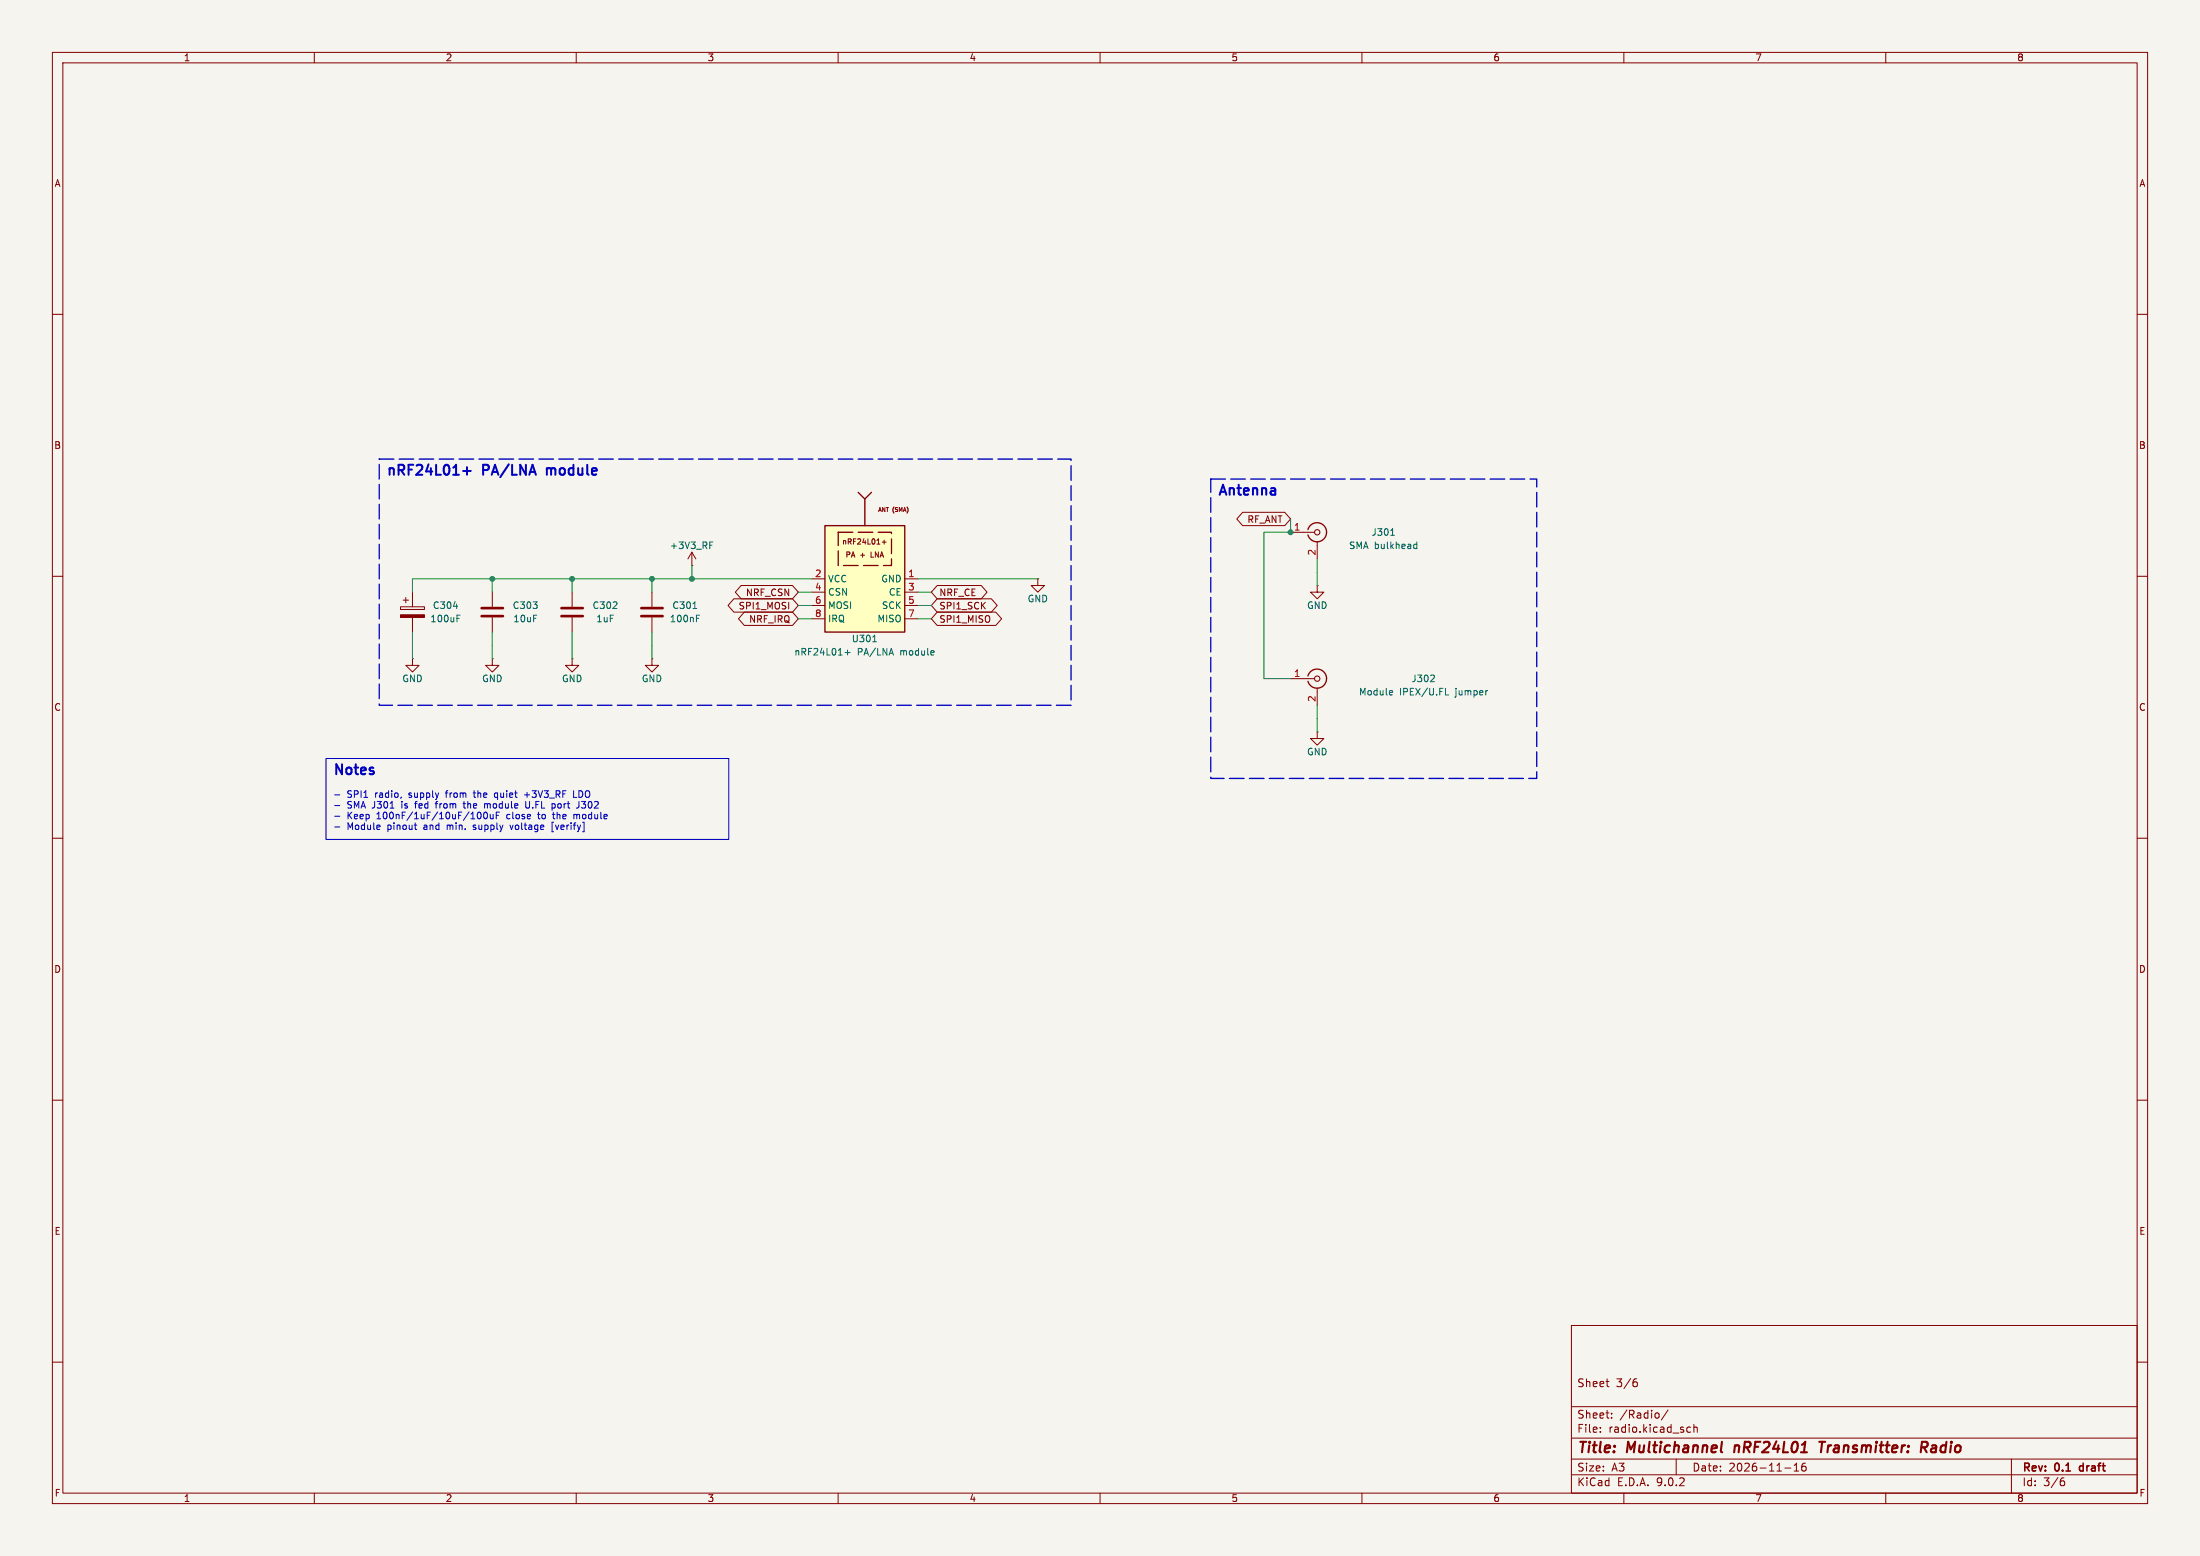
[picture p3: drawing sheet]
(kicad_sch
 (version 20250114)
 (generator "eeschema")
 (generator_version "9.0")
 (paper "A3")
 (title_block
  (title "Multichannel nRF24L01 Transmitter: Radio")
  (date "2026-11-16")
  (rev "0.1 draft")
  (comment 1 "Sheet 3/6"))
 (lib_symbols
  (symbol "transmitter_custom:nRF24L01P_PALNA_Module" (exclude_from_sim no) (in_bom yes) (on_board yes)
   (property "Reference" "U" (at 0 16.51 0) (effects (font (size 1.27 1.27))))
   (property "Value" "nRF24L01P_PALNA_Module" (at 0 -8.89 0) (effects (font (size 1.27 1.27))))
   (property "Footprint" "" (at 0 0 0) (effects (font (size 1.27 1.27)) (hide yes)))
   (property "Datasheet" "~" (at 0 0 0) (effects (font (size 1.27 1.27)) (hide yes)))
   (property "Description" "nRF24L01+PA+LNA SMA module, 2x4 header. Pin order 1 GND 2 VCC 3 CE 4 CSN 5 SCK 6 MOSI 7 MISO 8 IRQ (odd pins right, even pins left in this symbol). [verify] which header row holds the odd pins." (at 0 0 0) (effects (font (size 1.27 1.27)) (hide yes)))
   (symbol "nRF24L01P_PALNA_Module_0_1"
    (rectangle (start -7.62 13.97) (end 7.62 -6.35) (stroke (width 0.254) (type default)) (fill (type background)))
    (rectangle (start -5.08 12.7) (end 5.08 6.35) (stroke (width 0.254) (type dash)) (fill (type none)))
    (text "nRF24L01+" (at 0 10.9 0) (effects (font (size 1.0 1.0))))
    (text "PA + LNA" (at 0 8.4 0) (effects (font (size 1.0 1.0))))
    (polyline (pts (xy 0 13.97) (xy 0 19.05)) (stroke (width 0.254) (type default)) (fill (type none)))
    (polyline (pts (xy -1.27 20.32) (xy 0 19.05) (xy 1.27 20.32)) (stroke (width 0.254) (type default)) (fill (type none)))
    (text "ANT (SMA)" (at 5.5 17.0 0) (effects (font (size 0.762 0.762)))))
   (symbol "nRF24L01P_PALNA_Module_1_1"
    (pin power_in line (at -10.16 3.81 0) (length 2.54) (name "VCC" (effects (font (size 1.27 1.27)))) (number "2" (effects (font (size 1.27 1.27)))))
    (pin input line (at -10.16 1.27 0) (length 2.54) (name "CSN" (effects (font (size 1.27 1.27)))) (number "4" (effects (font (size 1.27 1.27)))))
    (pin input line (at -10.16 -1.27 0) (length 2.54) (name "MOSI" (effects (font (size 1.27 1.27)))) (number "6" (effects (font (size 1.27 1.27)))))
    (pin output line (at -10.16 -3.81 0) (length 2.54) (name "IRQ" (effects (font (size 1.27 1.27)))) (number "8" (effects (font (size 1.27 1.27)))))
    (pin power_in line (at 10.16 3.81 180) (length 2.54) (name "GND" (effects (font (size 1.27 1.27)))) (number "1" (effects (font (size 1.27 1.27)))))
    (pin input line (at 10.16 1.27 180) (length 2.54) (name "CE" (effects (font (size 1.27 1.27)))) (number "3" (effects (font (size 1.27 1.27)))))
    (pin input line (at 10.16 -1.27 180) (length 2.54) (name "SCK" (effects (font (size 1.27 1.27)))) (number "5" (effects (font (size 1.27 1.27)))))
    (pin output line (at 10.16 -3.81 180) (length 2.54) (name "MISO" (effects (font (size 1.27 1.27)))) (number "7" (effects (font (size 1.27 1.27))))))
   (embedded_fonts no))
  (symbol "Device:C"
   (pin_numbers (hide yes))
   (pin_names
    (offset 0.254)) (exclude_from_sim no) (in_bom yes) (on_board yes)
   (property "Reference" "C" (at 0.635 2.54 0) (effects (font (size 1.27 1.27)) (justify left)))
   (property "Value" "C" (at 0.635 -2.54 0) (effects (font (size 1.27 1.27)) (justify left)))
   (property "Footprint" "" (at 0.9652 -3.81 0) (effects (font (size 1.27 1.27)) (hide yes)))
   (property "Datasheet" "~" (at 0 0 0) (effects (font (size 1.27 1.27)) (hide yes)))
   (property "Description" "Unpolarized capacitor" (at 0 0 0) (effects (font (size 1.27 1.27)) (hide yes)))
   (symbol "C_0_1"
    (polyline (pts (xy -2.032 0.762) (xy 2.032 0.762)) (stroke (width 0.508) (type default)) (fill (type none)))
    (polyline (pts (xy -2.032 -0.762) (xy 2.032 -0.762)) (stroke (width 0.508) (type default)) (fill (type none))))
   (symbol "C_1_1"
    (pin passive line (at 0 3.81 270) (length 2.794) (name "~" (effects (font (size 1.27 1.27)))) (number "1" (effects (font (size 1.27 1.27)))))
    (pin passive line (at 0 -3.81 90) (length 2.794) (name "~" (effects (font (size 1.27 1.27)))) (number "2" (effects (font (size 1.27 1.27))))))
   (embedded_fonts no))
  (symbol "Device:C_Polarized"
   (pin_numbers (hide yes))
   (pin_names
    (offset 0.254)) (exclude_from_sim no) (in_bom yes) (on_board yes)
   (property "Reference" "C" (at 0.635 2.54 0) (effects (font (size 1.27 1.27)) (justify left)))
   (property "Value" "C_Polarized" (at 0.635 -2.54 0) (effects (font (size 1.27 1.27)) (justify left)))
   (property "Footprint" "" (at 0.9652 -3.81 0) (effects (font (size 1.27 1.27)) (hide yes)))
   (property "Datasheet" "~" (at 0 0 0) (effects (font (size 1.27 1.27)) (hide yes)))
   (property "Description" "Polarized capacitor" (at 0 0 0) (effects (font (size 1.27 1.27)) (hide yes)))
   (symbol "C_Polarized_0_1"
    (rectangle (start -2.286 0.508) (end 2.286 1.016) (stroke (width 0) (type default)) (fill (type none)))
    (polyline (pts (xy -1.778 2.286) (xy -0.762 2.286)) (stroke (width 0) (type default)) (fill (type none)))
    (polyline (pts (xy -1.27 2.794) (xy -1.27 1.778)) (stroke (width 0) (type default)) (fill (type none)))
    (rectangle (start 2.286 -0.508) (end -2.286 -1.016) (stroke (width 0) (type default)) (fill (type outline))))
   (symbol "C_Polarized_1_1"
    (pin passive line (at 0 3.81 270) (length 2.794) (name "~" (effects (font (size 1.27 1.27)))) (number "1" (effects (font (size 1.27 1.27)))))
    (pin passive line (at 0 -3.81 90) (length 2.794) (name "~" (effects (font (size 1.27 1.27)))) (number "2" (effects (font (size 1.27 1.27))))))
   (embedded_fonts no))
  (symbol "Connector:Conn_Coaxial"
   (pin_names
    (offset 1.016) (hide yes)) (exclude_from_sim no) (in_bom yes) (on_board yes)
   (property "Reference" "J" (at 0.254 3.048 0) (effects (font (size 1.27 1.27))))
   (property "Value" "Conn_Coaxial" (at 2.921 0 90) (effects (font (size 1.27 1.27))))
   (property "Footprint" "" (at 0 0 0) (effects (font (size 1.27 1.27)) (hide yes)))
   (property "Datasheet" "~" (at 0 0 0) (effects (font (size 1.27 1.27)) (hide yes)))
   (property "Description" "coaxial connector (BNC, SMA, SMB, SMC, Cinch/RCA, LEMO, ...)" (at 0 0 0) (effects (font (size 1.27 1.27)) (hide yes)))
   (symbol "Conn_Coaxial_0_1"
    (polyline (pts (xy -2.54 0) (xy -0.508 0)) (stroke (width 0) (type default)) (fill (type none)))
    (arc (start 1.778 0) (mid 0.222 -1.8079) (end -1.778 -0.508) (stroke (width 0.254) (type default)) (fill (type none)))
    (arc (start -1.778 0.508) (mid 0.2221 1.8084) (end 1.778 0) (stroke (width 0.254) (type default)) (fill (type none)))
    (circle (center 0 0) (radius 0.508) (stroke (width 0.2032) (type default)) (fill (type none)))
    (polyline (pts (xy 0 -2.54) (xy 0 -1.778)) (stroke (width 0) (type default)) (fill (type none))))
   (symbol "Conn_Coaxial_1_1"
    (pin passive line (at -5.08 0 0) (length 2.54) (name "In" (effects (font (size 1.27 1.27)))) (number "1" (effects (font (size 1.27 1.27)))))
    (pin passive line (at 0 -5.08 90) (length 2.54) (name "Ext" (effects (font (size 1.27 1.27)))) (number "2" (effects (font (size 1.27 1.27))))))
   (embedded_fonts no))
  (symbol "transmitter_custom:+3V3_RF"
   (power)
   (pin_numbers (hide yes))
   (pin_names
    (offset 0) (hide yes)) (exclude_from_sim no) (in_bom yes) (on_board yes)
   (property "Reference" "#PWR" (at 0 -3.81 0) (effects (font (size 1.27 1.27)) (hide yes)))
   (property "Value" "+3V3_RF" (at 0 3.556 0) (effects (font (size 1.27 1.27))))
   (property "Footprint" "" (at 0 0 0) (effects (font (size 1.27 1.27)) (hide yes)))
   (property "Datasheet" "" (at 0 0 0) (effects (font (size 1.27 1.27)) (hide yes)))
   (property "Description" "Power symbol creates a global label with name \"+3V3_RF\"" (at 0 0 0) (effects (font (size 1.27 1.27)) (hide yes)))
   (symbol "+3V3_RF_0_1"
    (polyline (pts (xy -0.762 1.27) (xy 0 2.54)) (stroke (width 0) (type default)) (fill (type none)))
    (polyline (pts (xy 0 2.54) (xy 0.762 1.27)) (stroke (width 0) (type default)) (fill (type none)))
    (polyline (pts (xy 0 0) (xy 0 2.54)) (stroke (width 0) (type default)) (fill (type none))))
   (symbol "+3V3_RF_1_1"
    (pin power_in line (at 0 0 90) (length 0) (name "~" (effects (font (size 1.27 1.27)))) (number "1" (effects (font (size 1.27 1.27))))))
   (embedded_fonts no)
   (embedded_fonts no))
  (symbol "power:GND"
   (power)
   (pin_numbers (hide yes))
   (pin_names
    (offset 0) (hide yes)) (exclude_from_sim no) (in_bom yes) (on_board yes)
   (property "Reference" "#PWR" (at 0 -6.35 0) (effects (font (size 1.27 1.27)) (hide yes)))
   (property "Value" "GND" (at 0 -3.81 0) (effects (font (size 1.27 1.27))))
   (property "Footprint" "" (at 0 0 0) (effects (font (size 1.27 1.27)) (hide yes)))
   (property "Datasheet" "" (at 0 0 0) (effects (font (size 1.27 1.27)) (hide yes)))
   (property "Description" "Power symbol creates a global label with name \"GND\" , ground" (at 0 0 0) (effects (font (size 1.27 1.27)) (hide yes)))
   (symbol "GND_0_1"
    (polyline (pts (xy 0 0) (xy 0 -1.27) (xy 1.27 -1.27) (xy 0 -2.54) (xy -1.27 -1.27) (xy 0 -1.27)) (stroke (width 0) (type default)) (fill (type none))))
   (symbol "GND_1_1"
    (pin power_in line (at 0 0 270) (length 0) (name "~" (effects (font (size 1.27 1.27)))) (number "1" (effects (font (size 1.27 1.27))))))
   (embedded_fonts no)
   (embedded_fonts no)))
 (symbol
  (lib_id "transmitter_custom:nRF24L01P_PALNA_Module")
  (at 165.1 114.3 0)
  (unit 1)
  (exclude_from_sim no)
  (in_bom yes)
  (on_board yes)
  (dnp no)
  (property "Reference" "U301" (at 165.1 121.92 0) (show_name no) (do_not_autoplace no) (effects (font (size 1.27 1.27))))
  (property "Value" "nRF24L01+ PA/LNA module" (at 165.1 124.46 0) (show_name no) (do_not_autoplace no) (effects (font (size 1.27 1.27))))
  (property "Footprint" "" (at 165.1 114.3 0) (hide yes) (show_name no) (do_not_autoplace no) (effects (font (size 1.27 1.27))))
  (property "Datasheet" "" (at 165.1 114.3 0) (hide yes) (show_name no) (do_not_autoplace no) (effects (font (size 1.27 1.27))))
  (property "Description" "nRF24L01+PA+LNA SMA module, 2x4 header. Pin order 1 GND 2 VCC 3 CE 4 CSN 5 SCK 6 MOSI 7 MISO 8 IRQ (odd pins right, even pins left in this symbol). [verify] which header row holds the odd pins." (at 165.1 114.3 0) (hide yes) (show_name no) (do_not_autoplace no) (effects (font (size 1.27 1.27))))
  (pin "1")
  (pin "2")
  (pin "3")
  (pin "4")
  (pin "5")
  (pin "6")
  (pin "7")
  (pin "8"))
 (symbol
  (lib_id "Device:C")
  (at 124.46 116.84 0)
  (unit 1)
  (exclude_from_sim no)
  (in_bom yes)
  (on_board yes)
  (dnp no)
  (property "Reference" "C301" (at 130.81 115.57 0) (show_name no) (do_not_autoplace no) (effects (font (size 1.27 1.27))))
  (property "Value" "100nF" (at 130.81 118.11 0) (show_name no) (do_not_autoplace no) (effects (font (size 1.27 1.27))))
  (property "Footprint" "" (at 124.46 116.84 0) (hide yes) (show_name no) (do_not_autoplace no) (effects (font (size 1.27 1.27))))
  (property "Datasheet" "" (at 124.46 116.84 0) (hide yes) (show_name no) (do_not_autoplace no) (effects (font (size 1.27 1.27))))
  (property "Description" "Unpolarized capacitor" (at 124.46 116.84 0) (hide yes) (show_name no) (do_not_autoplace no) (effects (font (size 1.27 1.27))))
  (pin "1")
  (pin "2"))
 (symbol
  (lib_id "Device:C")
  (at 109.22 116.84 0)
  (unit 1)
  (exclude_from_sim no)
  (in_bom yes)
  (on_board yes)
  (dnp no)
  (property "Reference" "C302" (at 115.57 115.57 0) (show_name no) (do_not_autoplace no) (effects (font (size 1.27 1.27))))
  (property "Value" "1uF" (at 115.57 118.11 0) (show_name no) (do_not_autoplace no) (effects (font (size 1.27 1.27))))
  (property "Footprint" "" (at 109.22 116.84 0) (hide yes) (show_name no) (do_not_autoplace no) (effects (font (size 1.27 1.27))))
  (property "Datasheet" "" (at 109.22 116.84 0) (hide yes) (show_name no) (do_not_autoplace no) (effects (font (size 1.27 1.27))))
  (property "Description" "Unpolarized capacitor" (at 109.22 116.84 0) (hide yes) (show_name no) (do_not_autoplace no) (effects (font (size 1.27 1.27))))
  (pin "1")
  (pin "2"))
 (symbol
  (lib_id "Device:C")
  (at 93.98 116.84 0)
  (unit 1)
  (exclude_from_sim no)
  (in_bom yes)
  (on_board yes)
  (dnp no)
  (property "Reference" "C303" (at 100.33 115.57 0) (show_name no) (do_not_autoplace no) (effects (font (size 1.27 1.27))))
  (property "Value" "10uF" (at 100.33 118.11 0) (show_name no) (do_not_autoplace no) (effects (font (size 1.27 1.27))))
  (property "Footprint" "" (at 93.98 116.84 0) (hide yes) (show_name no) (do_not_autoplace no) (effects (font (size 1.27 1.27))))
  (property "Datasheet" "" (at 93.98 116.84 0) (hide yes) (show_name no) (do_not_autoplace no) (effects (font (size 1.27 1.27))))
  (property "Description" "Unpolarized capacitor" (at 93.98 116.84 0) (hide yes) (show_name no) (do_not_autoplace no) (effects (font (size 1.27 1.27))))
  (pin "1")
  (pin "2"))
 (symbol
  (lib_id "Device:C_Polarized")
  (at 78.74 116.84 0)
  (unit 1)
  (exclude_from_sim no)
  (in_bom yes)
  (on_board yes)
  (dnp no)
  (property "Reference" "C304" (at 85.09 115.57 0) (show_name no) (do_not_autoplace no) (effects (font (size 1.27 1.27))))
  (property "Value" "100uF" (at 85.09 118.11 0) (show_name no) (do_not_autoplace no) (effects (font (size 1.27 1.27))))
  (property "Footprint" "" (at 78.74 116.84 0) (hide yes) (show_name no) (do_not_autoplace no) (effects (font (size 1.27 1.27))))
  (property "Datasheet" "" (at 78.74 116.84 0) (hide yes) (show_name no) (do_not_autoplace no) (effects (font (size 1.27 1.27))))
  (property "Description" "Polarized capacitor" (at 78.74 116.84 0) (hide yes) (show_name no) (do_not_autoplace no) (effects (font (size 1.27 1.27))))
  (pin "1")
  (pin "2"))
 (symbol
  (lib_id "Connector:Conn_Coaxial")
  (at 251.46 101.6 0)
  (unit 1)
  (exclude_from_sim no)
  (in_bom yes)
  (on_board yes)
  (dnp no)
  (property "Reference" "J301" (at 264.16 101.6 0) (show_name no) (do_not_autoplace no) (effects (font (size 1.27 1.27))))
  (property "Value" "SMA bulkhead" (at 264.16 104.14 0) (show_name no) (do_not_autoplace no) (effects (font (size 1.27 1.27))))
  (property "Footprint" "" (at 251.46 101.6 0) (hide yes) (show_name no) (do_not_autoplace no) (effects (font (size 1.27 1.27))))
  (property "Datasheet" "" (at 251.46 101.6 0) (hide yes) (show_name no) (do_not_autoplace no) (effects (font (size 1.27 1.27))))
  (property "Description" "coaxial connector (BNC, SMA, SMB, SMC, Cinch/RCA, LEMO, ...)" (at 251.46 101.6 0) (hide yes) (show_name no) (do_not_autoplace no) (effects (font (size 1.27 1.27))))
  (pin "1")
  (pin "2"))
 (symbol
  (lib_id "Connector:Conn_Coaxial")
  (at 251.46 129.54 0)
  (unit 1)
  (exclude_from_sim no)
  (in_bom yes)
  (on_board yes)
  (dnp no)
  (property "Reference" "J302" (at 271.78 129.54 0) (show_name no) (do_not_autoplace no) (effects (font (size 1.27 1.27))))
  (property "Value" "Module IPEX/U.FL jumper" (at 271.78 132.08 0) (show_name no) (do_not_autoplace no) (effects (font (size 1.27 1.27))))
  (property "Footprint" "" (at 251.46 129.54 0) (hide yes) (show_name no) (do_not_autoplace no) (effects (font (size 1.27 1.27))))
  (property "Datasheet" "" (at 251.46 129.54 0) (hide yes) (show_name no) (do_not_autoplace no) (effects (font (size 1.27 1.27))))
  (property "Description" "coaxial connector (BNC, SMA, SMB, SMC, Cinch/RCA, LEMO, ...)" (at 251.46 129.54 0) (hide yes) (show_name no) (do_not_autoplace no) (effects (font (size 1.27 1.27))))
  (pin "1")
  (pin "2"))
 (symbol
  (lib_id "transmitter_custom:+3V3_RF")
  (at 132.08 107.95 0)
  (unit 1)
  (exclude_from_sim no)
  (in_bom yes)
  (on_board yes)
  (dnp no)
  (property "Reference" "#PWR0301" (at 132.08 107.95 0) (hide yes) (show_name no) (do_not_autoplace no) (effects (font (size 1.27 1.27))))
  (property "Value" "+3V3_RF" (at 132.08 104.14 0) (show_name no) (do_not_autoplace no) (effects (font (size 1.27 1.27))))
  (property "Footprint" "" (at 132.08 107.95 0) (hide yes) (show_name no) (do_not_autoplace no) (effects (font (size 1.27 1.27))))
  (property "Datasheet" "" (at 132.08 107.95 0) (hide yes) (show_name no) (do_not_autoplace no) (effects (font (size 1.27 1.27))))
  (property "Description" "" (at 132.08 107.95 0) (hide yes) (show_name no) (do_not_autoplace no) (effects (font (size 1.27 1.27))))
  (pin "1"))
 (symbol
  (lib_id "power:GND")
  (at 198.12 110.49 0)
  (unit 1)
  (exclude_from_sim no)
  (in_bom yes)
  (on_board yes)
  (dnp no)
  (property "Reference" "#PWR0302" (at 198.12 110.49 0) (hide yes) (show_name no) (do_not_autoplace no) (effects (font (size 1.27 1.27))))
  (property "Value" "GND" (at 198.12 114.3 0) (show_name no) (do_not_autoplace no) (effects (font (size 1.27 1.27))))
  (property "Footprint" "" (at 198.12 110.49 0) (hide yes) (show_name no) (do_not_autoplace no) (effects (font (size 1.27 1.27))))
  (property "Datasheet" "" (at 198.12 110.49 0) (hide yes) (show_name no) (do_not_autoplace no) (effects (font (size 1.27 1.27))))
  (property "Description" "" (at 198.12 110.49 0) (hide yes) (show_name no) (do_not_autoplace no) (effects (font (size 1.27 1.27))))
  (pin "1"))
 (text "Notes"
  (exclude_from_sim no)
  (at 63.5 146.05 0)
  (effects (font (size 1.905 1.905)
    (bold yes)) (justify left top)))
 (text "- SPI1 radio, supply from the quiet +3V3_RF LDO\n- SMA J301 is fed from the module U.FL port J302\n- Keep 100nF/1uF/10uF/100uF close to the module\n- Module pinout and min. supply voltage [verify]"
  (exclude_from_sim no)
  (at 63.5 151.13 0)
  (effects (font (size 1.27 1.27)) (justify left top)))
 (rectangle
  (start 62.23 144.78)
  (end 139.13 160.23)
  (stroke (width 0.2) (type default))
  (fill (type none)))
 (global_label "NRF_CSN"
  (at 152.4 113.03 180)
  (effects (font (size 1.27 1.27)) (justify right)))
 (global_label "NRF_CE"
  (at 177.8 113.03 0)
  (effects (font (size 1.27 1.27)) (justify left)))
 (global_label "SPI1_MOSI"
  (at 152.4 115.57 180)
  (effects (font (size 1.27 1.27)) (justify right)))
 (global_label "SPI1_SCK"
  (at 177.8 115.57 0)
  (effects (font (size 1.27 1.27)) (justify left)))
 (global_label "NRF_IRQ"
  (at 152.4 118.11 180)
  (effects (font (size 1.27 1.27)) (justify right)))
 (global_label "SPI1_MISO"
  (at 177.8 118.11 0)
  (effects (font (size 1.27 1.27)) (justify left)))
 (symbol
  (lib_id "power:GND")
  (at 124.46 125.73 0)
  (unit 1)
  (exclude_from_sim no)
  (in_bom yes)
  (on_board yes)
  (dnp no)
  (property "Reference" "#PWR0303" (at 124.46 125.73 0) (hide yes) (show_name no) (do_not_autoplace no) (effects (font (size 1.27 1.27))))
  (property "Value" "GND" (at 124.46 129.54 0) (show_name no) (do_not_autoplace no) (effects (font (size 1.27 1.27))))
  (property "Footprint" "" (at 124.46 125.73 0) (hide yes) (show_name no) (do_not_autoplace no) (effects (font (size 1.27 1.27))))
  (property "Datasheet" "" (at 124.46 125.73 0) (hide yes) (show_name no) (do_not_autoplace no) (effects (font (size 1.27 1.27))))
  (property "Description" "" (at 124.46 125.73 0) (hide yes) (show_name no) (do_not_autoplace no) (effects (font (size 1.27 1.27))))
  (pin "1"))
 (symbol
  (lib_id "power:GND")
  (at 109.22 125.73 0)
  (unit 1)
  (exclude_from_sim no)
  (in_bom yes)
  (on_board yes)
  (dnp no)
  (property "Reference" "#PWR0304" (at 109.22 125.73 0) (hide yes) (show_name no) (do_not_autoplace no) (effects (font (size 1.27 1.27))))
  (property "Value" "GND" (at 109.22 129.54 0) (show_name no) (do_not_autoplace no) (effects (font (size 1.27 1.27))))
  (property "Footprint" "" (at 109.22 125.73 0) (hide yes) (show_name no) (do_not_autoplace no) (effects (font (size 1.27 1.27))))
  (property "Datasheet" "" (at 109.22 125.73 0) (hide yes) (show_name no) (do_not_autoplace no) (effects (font (size 1.27 1.27))))
  (property "Description" "" (at 109.22 125.73 0) (hide yes) (show_name no) (do_not_autoplace no) (effects (font (size 1.27 1.27))))
  (pin "1"))
 (symbol
  (lib_id "power:GND")
  (at 93.98 125.73 0)
  (unit 1)
  (exclude_from_sim no)
  (in_bom yes)
  (on_board yes)
  (dnp no)
  (property "Reference" "#PWR0305" (at 93.98 125.73 0) (hide yes) (show_name no) (do_not_autoplace no) (effects (font (size 1.27 1.27))))
  (property "Value" "GND" (at 93.98 129.54 0) (show_name no) (do_not_autoplace no) (effects (font (size 1.27 1.27))))
  (property "Footprint" "" (at 93.98 125.73 0) (hide yes) (show_name no) (do_not_autoplace no) (effects (font (size 1.27 1.27))))
  (property "Datasheet" "" (at 93.98 125.73 0) (hide yes) (show_name no) (do_not_autoplace no) (effects (font (size 1.27 1.27))))
  (property "Description" "" (at 93.98 125.73 0) (hide yes) (show_name no) (do_not_autoplace no) (effects (font (size 1.27 1.27))))
  (pin "1"))
 (symbol
  (lib_id "power:GND")
  (at 78.74 125.73 0)
  (unit 1)
  (exclude_from_sim no)
  (in_bom yes)
  (on_board yes)
  (dnp no)
  (property "Reference" "#PWR0306" (at 78.74 125.73 0) (hide yes) (show_name no) (do_not_autoplace no) (effects (font (size 1.27 1.27))))
  (property "Value" "GND" (at 78.74 129.54 0) (show_name no) (do_not_autoplace no) (effects (font (size 1.27 1.27))))
  (property "Footprint" "" (at 78.74 125.73 0) (hide yes) (show_name no) (do_not_autoplace no) (effects (font (size 1.27 1.27))))
  (property "Datasheet" "" (at 78.74 125.73 0) (hide yes) (show_name no) (do_not_autoplace no) (effects (font (size 1.27 1.27))))
  (property "Description" "" (at 78.74 125.73 0) (hide yes) (show_name no) (do_not_autoplace no) (effects (font (size 1.27 1.27))))
  (pin "1"))
 (symbol
  (lib_id "power:GND")
  (at 251.46 111.76 0)
  (unit 1)
  (exclude_from_sim no)
  (in_bom yes)
  (on_board yes)
  (dnp no)
  (property "Reference" "#PWR0307" (at 251.46 111.76 0) (hide yes) (show_name no) (do_not_autoplace no) (effects (font (size 1.27 1.27))))
  (property "Value" "GND" (at 251.46 115.57 0) (show_name no) (do_not_autoplace no) (effects (font (size 1.27 1.27))))
  (property "Footprint" "" (at 251.46 111.76 0) (hide yes) (show_name no) (do_not_autoplace no) (effects (font (size 1.27 1.27))))
  (property "Datasheet" "" (at 251.46 111.76 0) (hide yes) (show_name no) (do_not_autoplace no) (effects (font (size 1.27 1.27))))
  (property "Description" "" (at 251.46 111.76 0) (hide yes) (show_name no) (do_not_autoplace no) (effects (font (size 1.27 1.27))))
  (pin "1"))
 (symbol
  (lib_id "power:GND")
  (at 251.46 139.7 0)
  (unit 1)
  (exclude_from_sim no)
  (in_bom yes)
  (on_board yes)
  (dnp no)
  (property "Reference" "#PWR0308" (at 251.46 139.7 0) (hide yes) (show_name no) (do_not_autoplace no) (effects (font (size 1.27 1.27))))
  (property "Value" "GND" (at 251.46 143.51 0) (show_name no) (do_not_autoplace no) (effects (font (size 1.27 1.27))))
  (property "Footprint" "" (at 251.46 139.7 0) (hide yes) (show_name no) (do_not_autoplace no) (effects (font (size 1.27 1.27))))
  (property "Datasheet" "" (at 251.46 139.7 0) (hide yes) (show_name no) (do_not_autoplace no) (effects (font (size 1.27 1.27))))
  (property "Description" "" (at 251.46 139.7 0) (hide yes) (show_name no) (do_not_autoplace no) (effects (font (size 1.27 1.27))))
  (pin "1"))
 (global_label "RF_ANT"
  (at 246.38 99.06 180)
  (effects (font (size 1.27 1.27)) (justify right)))
 (junction
  (at 93.98 110.49)
  (diameter 0)
  (color 0 0 0 0))
 (junction
  (at 109.22 110.49)
  (diameter 0)
  (color 0 0 0 0))
 (junction
  (at 124.46 110.49)
  (diameter 0)
  (color 0 0 0 0))
 (junction
  (at 132.08 110.49)
  (diameter 0)
  (color 0 0 0 0))
 (junction
  (at 246.38 101.6)
  (diameter 0)
  (color 0 0 0 0))
 (rectangle
  (start 72.39 87.63)
  (end 204.47 134.62)
  (stroke (width 0.254) (type dash))
  (fill (type none)))
 (text "nRF24L01+ PA/LNA module"
  (exclude_from_sim no)
  (at 73.66 88.9 0)
  (effects (font (size 1.905 1.905)
    (bold yes)) (justify left top)))
 (rectangle
  (start 231.14 91.44)
  (end 293.37 148.59)
  (stroke (width 0.254) (type dash))
  (fill (type none)))
 (text "Antenna"
  (exclude_from_sim no)
  (at 232.41 92.71 0)
  (effects (font (size 1.905 1.905)
    (bold yes)) (justify left top)))
 (wire
  (pts (xy 154.94 110.49) (xy 132.08 110.49))
  (stroke (width 0) (type default)))
 (wire
  (pts (xy 132.08 110.49) (xy 124.46 110.49))
  (stroke (width 0) (type default)))
 (wire
  (pts (xy 132.08 110.49) (xy 132.08 107.95))
  (stroke (width 0) (type default)))
 (wire
  (pts (xy 124.46 110.49) (xy 124.46 113.03))
  (stroke (width 0) (type default)))
 (wire
  (pts (xy 109.22 110.49) (xy 109.22 113.03))
  (stroke (width 0) (type default)))
 (wire
  (pts (xy 93.98 110.49) (xy 93.98 113.03))
  (stroke (width 0) (type default)))
 (wire
  (pts (xy 78.74 110.49) (xy 78.74 113.03))
  (stroke (width 0) (type default)))
 (wire
  (pts (xy 78.74 110.49) (xy 93.98 110.49))
  (stroke (width 0) (type default)))
 (wire
  (pts (xy 93.98 110.49) (xy 109.22 110.49))
  (stroke (width 0) (type default)))
 (wire
  (pts (xy 109.22 110.49) (xy 124.46 110.49))
  (stroke (width 0) (type default)))
 (wire
  (pts (xy 175.26 110.49) (xy 198.12 110.49))
  (stroke (width 0) (type default)))
 (wire
  (pts (xy 246.38 101.6) (xy 241.3 101.6))
  (stroke (width 0) (type default)))
 (wire
  (pts (xy 241.3 101.6) (xy 241.3 129.54))
  (stroke (width 0) (type default)))
 (wire
  (pts (xy 241.3 129.54) (xy 246.38 129.54))
  (stroke (width 0) (type default)))
 (wire
  (pts (xy 154.94 113.03) (xy 152.4 113.03))
  (stroke (width 0) (type default)))
 (wire
  (pts (xy 175.26 113.03) (xy 177.8 113.03))
  (stroke (width 0) (type default)))
 (wire
  (pts (xy 154.94 115.57) (xy 152.4 115.57))
  (stroke (width 0) (type default)))
 (wire
  (pts (xy 175.26 115.57) (xy 177.8 115.57))
  (stroke (width 0) (type default)))
 (wire
  (pts (xy 154.94 118.11) (xy 152.4 118.11))
  (stroke (width 0) (type default)))
 (wire
  (pts (xy 175.26 118.11) (xy 177.8 118.11))
  (stroke (width 0) (type default)))
 (wire
  (pts (xy 124.46 120.65) (xy 124.46 123.19))
  (stroke (width 0) (type default)))
 (wire
  (pts (xy 124.46 123.19) (xy 124.46 125.73))
  (stroke (width 0) (type default)))
 (wire
  (pts (xy 109.22 120.65) (xy 109.22 123.19))
  (stroke (width 0) (type default)))
 (wire
  (pts (xy 109.22 123.19) (xy 109.22 125.73))
  (stroke (width 0) (type default)))
 (wire
  (pts (xy 93.98 120.65) (xy 93.98 123.19))
  (stroke (width 0) (type default)))
 (wire
  (pts (xy 93.98 123.19) (xy 93.98 125.73))
  (stroke (width 0) (type default)))
 (wire
  (pts (xy 78.74 120.65) (xy 78.74 123.19))
  (stroke (width 0) (type default)))
 (wire
  (pts (xy 78.74 123.19) (xy 78.74 125.73))
  (stroke (width 0) (type default)))
 (wire
  (pts (xy 251.46 106.68) (xy 251.46 109.22))
  (stroke (width 0) (type default)))
 (wire
  (pts (xy 251.46 109.22) (xy 251.46 111.76))
  (stroke (width 0) (type default)))
 (wire
  (pts (xy 251.46 134.62) (xy 251.46 137.16))
  (stroke (width 0) (type default)))
 (wire
  (pts (xy 251.46 137.16) (xy 251.46 139.7))
  (stroke (width 0) (type default)))
 (wire
  (pts (xy 246.38 101.6) (xy 246.38 99.06))
  (stroke (width 0) (type default)))
 (sheet_instances
  (path ""
   (page "1"))))
